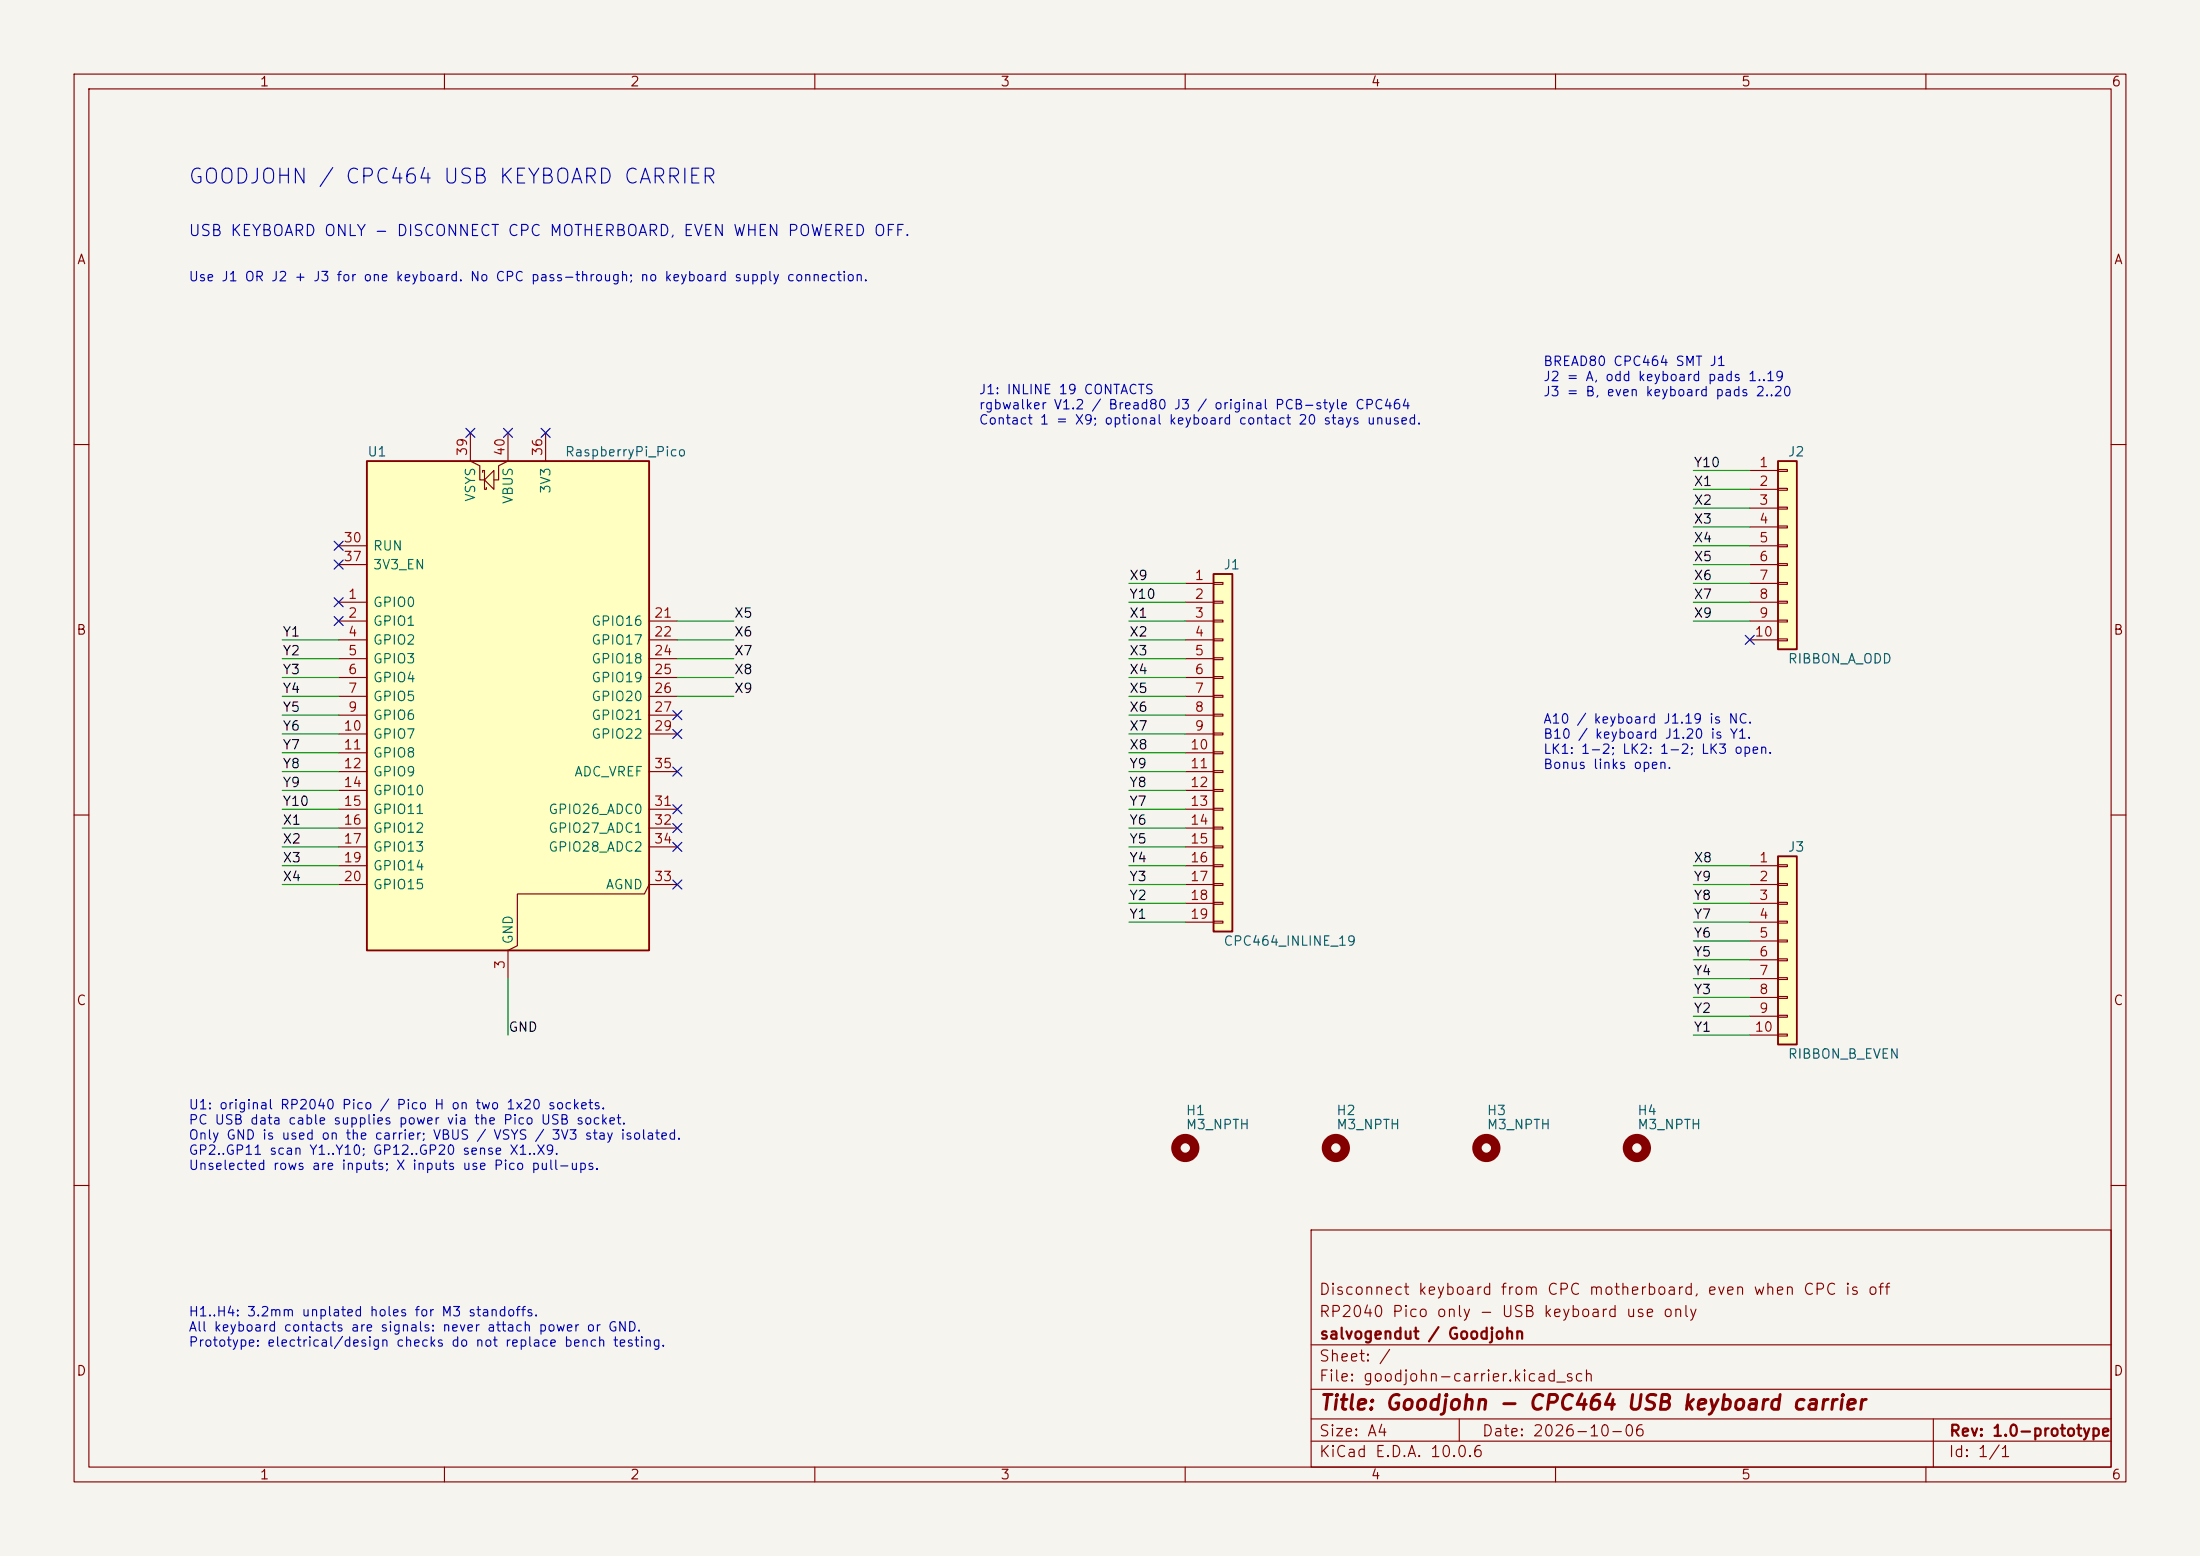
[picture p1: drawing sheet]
(kicad_sch (version 20250114) (generator "eeschema") (paper "A4")
(title_block (title "Goodjohn - CPC464 USB keyboard carrier") (date "2026-10-06") (rev "1.0-prototype") (company "salvogendut / Goodjohn") (comment 1 "RP2040 Pico only - USB keyboard use only") (comment 2 "Disconnect keyboard from CPC motherboard, even when CPC is off"))
(lib_symbols
(symbol "Goodjohn:RaspberryPi_Pico"
 (pin_names
  (offset 0.762))
 (exclude_from_sim no)
 (in_bom yes)
 (on_board yes)
 (in_pos_files yes)
 (duplicate_pin_numbers_are_jumpers no)
 (property "Reference" "A" (at -19.05 35.56 0) (show_name no) (do_not_autoplace no) (effects (font (size 1.27 1.27)) (justify left)))
 (property "Value" "RaspberryPi_Pico" (at 7.62 35.56 0) (show_name no) (do_not_autoplace no) (effects (font (size 1.27 1.27)) (justify left)))
 (property "Footprint" "Module:RaspberryPi_Pico_Common_Unspecified" (at 0 -46.99 0) (show_name no) (do_not_autoplace no) (hide yes) (effects (font (size 1.27 1.27))))
 (property "Datasheet" "https://datasheets.raspberrypi.com/pico/pico-datasheet.pdf" (at 0 -49.53 0) (show_name no) (do_not_autoplace no) (hide yes) (effects (font (size 1.27 1.27))))
 (property "Description" "Versatile and inexpensive microcontroller module powered by RP2040 dual-core Arm Cortex-M0+ processor up to 133 MHz, 264kB SRAM, 2MB QSPI flash; also supports Raspberry Pi Pico 2" (at 0 -52.07 0) (show_name no) (do_not_autoplace no) (hide yes) (effects (font (size 1.27 1.27))))
 (symbol "RaspberryPi_Pico_0_1"
  (rectangle (start -19.05 34.29) (end 19.05 -31.75) (stroke (width 0.254) (type default)) (fill (type background)))
  (polyline (pts (xy -5.08 34.29) (xy -3.81 33.655) (xy -3.81 31.75) (xy -3.175 31.75)) (stroke (width 0) (type default)) (fill (type none)))
  (polyline (pts (xy -3.429 32.766) (xy -3.429 33.02) (xy -3.175 33.02) (xy -3.175 30.48) (xy -2.921 30.48) (xy -2.921 30.734)) (stroke (width 0) (type default)) (fill (type none)))
  (polyline (pts (xy -3.175 31.75) (xy -1.905 33.02) (xy -1.905 30.48) (xy -3.175 31.75)) (stroke (width 0) (type default)) (fill (type none)))
  (polyline (pts (xy 0 34.29) (xy -1.27 33.655) (xy -1.27 31.75) (xy -1.905 31.75)) (stroke (width 0) (type default)) (fill (type none)))
  (polyline (pts (xy 0 -31.75) (xy 1.27 -31.115) (xy 1.27 -24.13) (xy 18.415 -24.13) (xy 19.05 -22.86)) (stroke (width 0) (type default)) (fill (type none))))
 (symbol "RaspberryPi_Pico_1_1"
  (pin bidirectional line (at -22.86 15.24 0) (length 3.81) (name "GPIO0" (effects (font (size 1.27 1.27)))) (number "1" (effects (font (size 1.27 1.27))))
   (alternate "I2C0_SDA" bidirectional line)
   (alternate "PWM0_A" output line)
   (alternate "SPI0_RX" input line)
   (alternate "UART0_TX" output line)
   (alternate "USB_OVCUR_DET" input line))
  (pin bidirectional line (at -22.86 12.7 0) (length 3.81) (name "GPIO1" (effects (font (size 1.27 1.27)))) (number "2" (effects (font (size 1.27 1.27))))
   (alternate "I2C0_SCL" bidirectional clock)
   (alternate "PWM0_B" bidirectional line)
   (alternate "UART0_RX" input line)
   (alternate "USB_VBUS_DET" passive line)
   (alternate "~{SPI0_CSn}" bidirectional line))
  (pin power_out line (at 0 -35.56 90) (length 3.81) (name "GND" (effects (font (size 1.27 1.27)))) (number "3" (effects (font (size 1.27 1.27))))
   (alternate "GND_IN" power_in line))
  (pin bidirectional line (at -22.86 10.16 0) (length 3.81) (name "GPIO2" (effects (font (size 1.27 1.27)))) (number "4" (effects (font (size 1.27 1.27))))
   (alternate "I2C1_SDA" bidirectional line)
   (alternate "PWM1_A" output line)
   (alternate "SPI0_SCK" bidirectional clock)
   (alternate "UART0_CTS" input line)
   (alternate "USB_VBUS_EN" output line))
  (pin bidirectional line (at -22.86 7.62 0) (length 3.81) (name "GPIO3" (effects (font (size 1.27 1.27)))) (number "5" (effects (font (size 1.27 1.27))))
   (alternate "I2C1_SCL" bidirectional clock)
   (alternate "PWM1_B" bidirectional line)
   (alternate "SPI0_TX" output line)
   (alternate "UART0_RTS" output line)
   (alternate "USB_OVCUR_DET" input line))
  (pin bidirectional line (at -22.86 5.08 0) (length 3.81) (name "GPIO4" (effects (font (size 1.27 1.27)))) (number "6" (effects (font (size 1.27 1.27))))
   (alternate "I2C0_SDA" bidirectional line)
   (alternate "PWM2_A" output line)
   (alternate "SPI0_RX" input line)
   (alternate "UART1_TX" output line)
   (alternate "USB_VBUS_DET" input line))
  (pin bidirectional line (at -22.86 2.54 0) (length 3.81) (name "GPIO5" (effects (font (size 1.27 1.27)))) (number "7" (effects (font (size 1.27 1.27))))
   (alternate "I2C0_SCL" bidirectional clock)
   (alternate "PWM2_B" bidirectional line)
   (alternate "UART1_RX" input line)
   (alternate "USB_VBUS_EN" output line)
   (alternate "~{SPI0_CSn}" bidirectional line))
  (pin passive line (at 0 -35.56 90) (length 3.81) (hide yes) (name "GND" (effects (font (size 1.27 1.27)))) (number "8" (effects (font (size 1.27 1.27)))))
  (pin bidirectional line (at -22.86 0 0) (length 3.81) (name "GPIO6" (effects (font (size 1.27 1.27)))) (number "9" (effects (font (size 1.27 1.27))))
   (alternate "I2C1_SDA" bidirectional line)
   (alternate "PWM3_A" output line)
   (alternate "SPI0_SCK" bidirectional clock)
   (alternate "UART1_CTS" input line)
   (alternate "USB_OVCUR_DET" input line))
  (pin bidirectional line (at -22.86 -2.54 0) (length 3.81) (name "GPIO7" (effects (font (size 1.27 1.27)))) (number "10" (effects (font (size 1.27 1.27))))
   (alternate "I2C1_SCL" bidirectional clock)
   (alternate "PWM3_B" bidirectional line)
   (alternate "SPI0_TX" output line)
   (alternate "UART1_RTS" output line)
   (alternate "USB_VBUS_DET" input line))
  (pin bidirectional line (at -22.86 -5.08 0) (length 3.81) (name "GPIO8" (effects (font (size 1.27 1.27)))) (number "11" (effects (font (size 1.27 1.27))))
   (alternate "I2C0_SDA" bidirectional line)
   (alternate "PWM4_A" output line)
   (alternate "SPI1_RX" input line)
   (alternate "UART1_TX" output line)
   (alternate "USB_VBUS_EN" output line))
  (pin bidirectional line (at -22.86 -7.62 0) (length 3.81) (name "GPIO9" (effects (font (size 1.27 1.27)))) (number "12" (effects (font (size 1.27 1.27))))
   (alternate "I2C0_SCL" bidirectional clock)
   (alternate "PWM4_B" bidirectional line)
   (alternate "UART1_RX" input line)
   (alternate "USB_OVCUR_DET" input line)
   (alternate "~{SPI1_CSn}" bidirectional line))
  (pin passive line (at 0 -35.56 90) (length 3.81) (hide yes) (name "GND" (effects (font (size 1.27 1.27)))) (number "13" (effects (font (size 1.27 1.27)))))
  (pin bidirectional line (at -22.86 -10.16 0) (length 3.81) (name "GPIO10" (effects (font (size 1.27 1.27)))) (number "14" (effects (font (size 1.27 1.27))))
   (alternate "I2C1_SDA" bidirectional line)
   (alternate "PWM5_A" output line)
   (alternate "SPI1_SCK" bidirectional clock)
   (alternate "UART1_CTS" input line)
   (alternate "USB_VBUS_DET" input line))
  (pin bidirectional line (at -22.86 -12.7 0) (length 3.81) (name "GPIO11" (effects (font (size 1.27 1.27)))) (number "15" (effects (font (size 1.27 1.27))))
   (alternate "I2C1_SCL" bidirectional clock)
   (alternate "PWM5_B" bidirectional line)
   (alternate "SPI1_TX" output line)
   (alternate "UART1_RTS" output line)
   (alternate "USB_VBUS_EN" output line))
  (pin bidirectional line (at -22.86 -15.24 0) (length 3.81) (name "GPIO12" (effects (font (size 1.27 1.27)))) (number "16" (effects (font (size 1.27 1.27))))
   (alternate "I2C0_SDA" bidirectional line)
   (alternate "PWM6_A" output line)
   (alternate "SPI1_RX" input line)
   (alternate "UART0_TX" output line)
   (alternate "USB_OVCUR_DET" input line))
  (pin bidirectional line (at -22.86 -17.78 0) (length 3.81) (name "GPIO13" (effects (font (size 1.27 1.27)))) (number "17" (effects (font (size 1.27 1.27))))
   (alternate "I2C0_SCL" bidirectional clock)
   (alternate "PWM6_B" bidirectional line)
   (alternate "UART0_RX" input line)
   (alternate "USB_VBUS_DET" input line)
   (alternate "~{SPI1_CSn}" bidirectional line))
  (pin passive line (at 0 -35.56 90) (length 3.81) (hide yes) (name "GND" (effects (font (size 1.27 1.27)))) (number "18" (effects (font (size 1.27 1.27)))))
  (pin bidirectional line (at -22.86 -20.32 0) (length 3.81) (name "GPIO14" (effects (font (size 1.27 1.27)))) (number "19" (effects (font (size 1.27 1.27))))
   (alternate "I2C1_SDA" bidirectional line)
   (alternate "PWM7_A" output line)
   (alternate "SPI1_SCK" bidirectional clock)
   (alternate "UART0_CTS" input line)
   (alternate "USB_VBUS_EN" output line))
  (pin bidirectional line (at -22.86 -22.86 0) (length 3.81) (name "GPIO15" (effects (font (size 1.27 1.27)))) (number "20" (effects (font (size 1.27 1.27))))
   (alternate "I2C1_SCL" bidirectional clock)
   (alternate "PWM7_B" bidirectional line)
   (alternate "SPI1_TX" output line)
   (alternate "UART0_RTS" output line)
   (alternate "USB_OVCUR_DET" input line))
  (pin bidirectional line (at 22.86 12.7 180) (length 3.81) (name "GPIO16" (effects (font (size 1.27 1.27)))) (number "21" (effects (font (size 1.27 1.27))))
   (alternate "I2C0_SDA" bidirectional line)
   (alternate "PWM0_A" output line)
   (alternate "SPI0_RX" input line)
   (alternate "UART0_TX" output line)
   (alternate "USB_VBUS_DET" input line))
  (pin bidirectional line (at 22.86 10.16 180) (length 3.81) (name "GPIO17" (effects (font (size 1.27 1.27)))) (number "22" (effects (font (size 1.27 1.27))))
   (alternate "I2C0_SCL" bidirectional clock)
   (alternate "PWM0_B" bidirectional line)
   (alternate "UART0_RX" input line)
   (alternate "USB_VBUS_EN" output line)
   (alternate "~{SPI0_CSn}" bidirectional line))
  (pin passive line (at 0 -35.56 90) (length 3.81) (hide yes) (name "GND" (effects (font (size 1.27 1.27)))) (number "23" (effects (font (size 1.27 1.27)))))
  (pin bidirectional line (at 22.86 7.62 180) (length 3.81) (name "GPIO18" (effects (font (size 1.27 1.27)))) (number "24" (effects (font (size 1.27 1.27))))
   (alternate "I2C1_SDA" bidirectional line)
   (alternate "PWM1_A" output line)
   (alternate "SPI0_SCK" bidirectional clock)
   (alternate "UART0_CTS" input line)
   (alternate "USB_OVCUR_DET" input line))
  (pin bidirectional line (at 22.86 5.08 180) (length 3.81) (name "GPIO19" (effects (font (size 1.27 1.27)))) (number "25" (effects (font (size 1.27 1.27))))
   (alternate "I2C1_SCL" bidirectional clock)
   (alternate "PWM1_B" bidirectional line)
   (alternate "SPI0_TX" output line)
   (alternate "UART0_RTS" output line)
   (alternate "USB_VBUS_DET" input line))
  (pin bidirectional line (at 22.86 2.54 180) (length 3.81) (name "GPIO20" (effects (font (size 1.27 1.27)))) (number "26" (effects (font (size 1.27 1.27))))
   (alternate "CLOCK_GPIN0" input clock)
   (alternate "I2C0_SDA" bidirectional line)
   (alternate "PWM2_A" output line)
   (alternate "SPI0_RX" input line)
   (alternate "UART1_TX" output line)
   (alternate "USB_VBUS_EN" output line))
  (pin bidirectional line (at 22.86 0 180) (length 3.81) (name "GPIO21" (effects (font (size 1.27 1.27)))) (number "27" (effects (font (size 1.27 1.27))))
   (alternate "CLOCK_GPOUT0" output clock)
   (alternate "I2C0_SCL" bidirectional clock)
   (alternate "PWM2_B" bidirectional line)
   (alternate "UART1_RX" input line)
   (alternate "USB_OVCUR_DET" input line)
   (alternate "~{SPI0_CSn}" bidirectional line))
  (pin passive line (at 0 -35.56 90) (length 3.81) (hide yes) (name "GND" (effects (font (size 1.27 1.27)))) (number "28" (effects (font (size 1.27 1.27)))))
  (pin bidirectional line (at 22.86 -2.54 180) (length 3.81) (name "GPIO22" (effects (font (size 1.27 1.27)))) (number "29" (effects (font (size 1.27 1.27))))
   (alternate "CLOCK_GPIN1" input clock)
   (alternate "I2C1_SDA" bidirectional line)
   (alternate "PWM3_A" output line)
   (alternate "SPI0_SCK" bidirectional clock)
   (alternate "UART1_CTS" input line)
   (alternate "USB_VBUS_DET" input line))
  (pin passive line (at -22.86 22.86 0) (length 3.81) (name "RUN" (effects (font (size 1.27 1.27)))) (number "30" (effects (font (size 1.27 1.27))))
   (alternate "~{RESET}" passive line))
  (pin bidirectional line (at 22.86 -12.7 180) (length 3.81) (name "GPIO26_ADC0" (effects (font (size 1.27 1.27)))) (number "31" (effects (font (size 1.27 1.27))))
   (alternate "ADC0" input line)
   (alternate "GPIO26" bidirectional line)
   (alternate "I2C1_SDA" bidirectional line)
   (alternate "PWM5_A" output line)
   (alternate "SPI1_SCK" bidirectional clock)
   (alternate "UART1_CTS" input line)
   (alternate "USB_VBUS_EN" output line))
  (pin bidirectional line (at 22.86 -15.24 180) (length 3.81) (name "GPIO27_ADC1" (effects (font (size 1.27 1.27)))) (number "32" (effects (font (size 1.27 1.27))))
   (alternate "ADC1" input line)
   (alternate "GPIO27" bidirectional line)
   (alternate "I2C1_SCL" bidirectional clock)
   (alternate "PWM5_B" bidirectional line)
   (alternate "SPI1_TX" output line)
   (alternate "UART1_RTS" output line)
   (alternate "USB_OVCUR_DET" input line))
  (pin power_out line (at 22.86 -22.86 180) (length 3.81) (name "AGND" (effects (font (size 1.27 1.27)))) (number "33" (effects (font (size 1.27 1.27))))
   (alternate "GND" passive line))
  (pin bidirectional line (at 22.86 -17.78 180) (length 3.81) (name "GPIO28_ADC2" (effects (font (size 1.27 1.27)))) (number "34" (effects (font (size 1.27 1.27))))
   (alternate "ADC2" input line)
   (alternate "GPIO28" bidirectional line)
   (alternate "I2C0_SDA" bidirectional line)
   (alternate "PWM6_A" output line)
   (alternate "SPI1_RX" input line)
   (alternate "UART0_TX" output line)
   (alternate "USB_VBUS_DET" input line))
  (pin power_in line (at 22.86 -7.62 180) (length 3.81) (name "ADC_VREF" (effects (font (size 1.27 1.27)))) (number "35" (effects (font (size 1.27 1.27)))))
  (pin power_out line (at 5.08 38.1 270) (length 3.81) (name "3V3" (effects (font (size 1.27 1.27)))) (number "36" (effects (font (size 1.27 1.27)))))
  (pin passive line (at -22.86 20.32 0) (length 3.81) (name "3V3_EN" (effects (font (size 1.27 1.27)))) (number "37" (effects (font (size 1.27 1.27))))
   (alternate "~{3V3_DISABLE}" passive line))
  (pin passive line (at 0 -35.56 90) (length 3.81) (hide yes) (name "GND" (effects (font (size 1.27 1.27)))) (number "38" (effects (font (size 1.27 1.27)))))
  (pin power_in line (at -5.08 38.1 270) (length 3.81) (name "VSYS" (effects (font (size 1.27 1.27)))) (number "39" (effects (font (size 1.27 1.27))))
   (alternate "VSYS_OUT" power_out line))
  (pin power_out line (at 0 38.1 270) (length 3.81) (name "VBUS" (effects (font (size 1.27 1.27)))) (number "40" (effects (font (size 1.27 1.27))))
   (alternate "VBUS_IN" power_in line)))
 (embedded_fonts no))
(symbol "Goodjohn:Conn_01x10"
 (pin_names
  (offset 1.016) (hide yes))
 (exclude_from_sim no)
 (in_bom yes)
 (on_board yes)
 (in_pos_files yes)
 (duplicate_pin_numbers_are_jumpers no)
 (property "Reference" "J" (at 0 12.7 0) (show_name no) (do_not_autoplace no) (effects (font (size 1.27 1.27))))
 (property "Value" "Conn_01x10" (at 0 -15.24 0) (show_name no) (do_not_autoplace no) (effects (font (size 1.27 1.27))))
 (property "Footprint" "" (at 0 0 0) (show_name no) (do_not_autoplace no) (hide yes) (effects (font (size 1.27 1.27))))
 (property "Datasheet" "" (at 0 0 0) (show_name no) (do_not_autoplace no) (hide yes) (effects (font (size 1.27 1.27))))
 (property "Description" "Generic connector, single row, 01x10, script generated (kicad-library-utils/schlib/autogen/connector/)" (at 0 0 0) (show_name no) (do_not_autoplace no) (hide yes) (effects (font (size 1.27 1.27))))
 (symbol "Conn_01x10_1_1"
  (rectangle (start -1.27 11.43) (end 1.27 -13.97) (stroke (width 0.254) (type default)) (fill (type background)))
  (rectangle (start -1.27 10.287) (end 0 10.033) (stroke (width 0.1524) (type default)) (fill (type none)))
  (rectangle (start -1.27 7.747) (end 0 7.493) (stroke (width 0.1524) (type default)) (fill (type none)))
  (rectangle (start -1.27 5.207) (end 0 4.953) (stroke (width 0.1524) (type default)) (fill (type none)))
  (rectangle (start -1.27 2.667) (end 0 2.413) (stroke (width 0.1524) (type default)) (fill (type none)))
  (rectangle (start -1.27 0.127) (end 0 -0.127) (stroke (width 0.1524) (type default)) (fill (type none)))
  (rectangle (start -1.27 -2.413) (end 0 -2.667) (stroke (width 0.1524) (type default)) (fill (type none)))
  (rectangle (start -1.27 -4.953) (end 0 -5.207) (stroke (width 0.1524) (type default)) (fill (type none)))
  (rectangle (start -1.27 -7.493) (end 0 -7.747) (stroke (width 0.1524) (type default)) (fill (type none)))
  (rectangle (start -1.27 -10.033) (end 0 -10.287) (stroke (width 0.1524) (type default)) (fill (type none)))
  (rectangle (start -1.27 -12.573) (end 0 -12.827) (stroke (width 0.1524) (type default)) (fill (type none)))
  (pin passive line (at -5.08 10.16 0) (length 3.81) (name "Pin_1" (effects (font (size 1.27 1.27)))) (number "1" (effects (font (size 1.27 1.27)))))
  (pin passive line (at -5.08 7.62 0) (length 3.81) (name "Pin_2" (effects (font (size 1.27 1.27)))) (number "2" (effects (font (size 1.27 1.27)))))
  (pin passive line (at -5.08 5.08 0) (length 3.81) (name "Pin_3" (effects (font (size 1.27 1.27)))) (number "3" (effects (font (size 1.27 1.27)))))
  (pin passive line (at -5.08 2.54 0) (length 3.81) (name "Pin_4" (effects (font (size 1.27 1.27)))) (number "4" (effects (font (size 1.27 1.27)))))
  (pin passive line (at -5.08 0 0) (length 3.81) (name "Pin_5" (effects (font (size 1.27 1.27)))) (number "5" (effects (font (size 1.27 1.27)))))
  (pin passive line (at -5.08 -2.54 0) (length 3.81) (name "Pin_6" (effects (font (size 1.27 1.27)))) (number "6" (effects (font (size 1.27 1.27)))))
  (pin passive line (at -5.08 -5.08 0) (length 3.81) (name "Pin_7" (effects (font (size 1.27 1.27)))) (number "7" (effects (font (size 1.27 1.27)))))
  (pin passive line (at -5.08 -7.62 0) (length 3.81) (name "Pin_8" (effects (font (size 1.27 1.27)))) (number "8" (effects (font (size 1.27 1.27)))))
  (pin passive line (at -5.08 -10.16 0) (length 3.81) (name "Pin_9" (effects (font (size 1.27 1.27)))) (number "9" (effects (font (size 1.27 1.27)))))
  (pin passive line (at -5.08 -12.7 0) (length 3.81) (name "Pin_10" (effects (font (size 1.27 1.27)))) (number "10" (effects (font (size 1.27 1.27))))))
 (embedded_fonts no))
(symbol "Goodjohn:Conn_01x19"
 (pin_names
  (offset 1.016) (hide yes))
 (exclude_from_sim no)
 (in_bom yes)
 (on_board yes)
 (in_pos_files yes)
 (duplicate_pin_numbers_are_jumpers no)
 (property "Reference" "J" (at 0 25.4 0) (show_name no) (do_not_autoplace no) (effects (font (size 1.27 1.27))))
 (property "Value" "Conn_01x19" (at 0 -25.4 0) (show_name no) (do_not_autoplace no) (effects (font (size 1.27 1.27))))
 (property "Footprint" "" (at 0 0 0) (show_name no) (do_not_autoplace no) (hide yes) (effects (font (size 1.27 1.27))))
 (property "Datasheet" "" (at 0 0 0) (show_name no) (do_not_autoplace no) (hide yes) (effects (font (size 1.27 1.27))))
 (property "Description" "Generic connector, single row, 01x19, script generated (kicad-library-utils/schlib/autogen/connector/)" (at 0 0 0) (show_name no) (do_not_autoplace no) (hide yes) (effects (font (size 1.27 1.27))))
 (symbol "Conn_01x19_1_1"
  (rectangle (start -1.27 24.13) (end 1.27 -24.13) (stroke (width 0.254) (type default)) (fill (type background)))
  (rectangle (start -1.27 22.987) (end 0 22.733) (stroke (width 0.1524) (type default)) (fill (type none)))
  (rectangle (start -1.27 20.447) (end 0 20.193) (stroke (width 0.1524) (type default)) (fill (type none)))
  (rectangle (start -1.27 17.907) (end 0 17.653) (stroke (width 0.1524) (type default)) (fill (type none)))
  (rectangle (start -1.27 15.367) (end 0 15.113) (stroke (width 0.1524) (type default)) (fill (type none)))
  (rectangle (start -1.27 12.827) (end 0 12.573) (stroke (width 0.1524) (type default)) (fill (type none)))
  (rectangle (start -1.27 10.287) (end 0 10.033) (stroke (width 0.1524) (type default)) (fill (type none)))
  (rectangle (start -1.27 7.747) (end 0 7.493) (stroke (width 0.1524) (type default)) (fill (type none)))
  (rectangle (start -1.27 5.207) (end 0 4.953) (stroke (width 0.1524) (type default)) (fill (type none)))
  (rectangle (start -1.27 2.667) (end 0 2.413) (stroke (width 0.1524) (type default)) (fill (type none)))
  (rectangle (start -1.27 0.127) (end 0 -0.127) (stroke (width 0.1524) (type default)) (fill (type none)))
  (rectangle (start -1.27 -2.413) (end 0 -2.667) (stroke (width 0.1524) (type default)) (fill (type none)))
  (rectangle (start -1.27 -4.953) (end 0 -5.207) (stroke (width 0.1524) (type default)) (fill (type none)))
  (rectangle (start -1.27 -7.493) (end 0 -7.747) (stroke (width 0.1524) (type default)) (fill (type none)))
  (rectangle (start -1.27 -10.033) (end 0 -10.287) (stroke (width 0.1524) (type default)) (fill (type none)))
  (rectangle (start -1.27 -12.573) (end 0 -12.827) (stroke (width 0.1524) (type default)) (fill (type none)))
  (rectangle (start -1.27 -15.113) (end 0 -15.367) (stroke (width 0.1524) (type default)) (fill (type none)))
  (rectangle (start -1.27 -17.653) (end 0 -17.907) (stroke (width 0.1524) (type default)) (fill (type none)))
  (rectangle (start -1.27 -20.193) (end 0 -20.447) (stroke (width 0.1524) (type default)) (fill (type none)))
  (rectangle (start -1.27 -22.733) (end 0 -22.987) (stroke (width 0.1524) (type default)) (fill (type none)))
  (pin passive line (at -5.08 22.86 0) (length 3.81) (name "Pin_1" (effects (font (size 1.27 1.27)))) (number "1" (effects (font (size 1.27 1.27)))))
  (pin passive line (at -5.08 20.32 0) (length 3.81) (name "Pin_2" (effects (font (size 1.27 1.27)))) (number "2" (effects (font (size 1.27 1.27)))))
  (pin passive line (at -5.08 17.78 0) (length 3.81) (name "Pin_3" (effects (font (size 1.27 1.27)))) (number "3" (effects (font (size 1.27 1.27)))))
  (pin passive line (at -5.08 15.24 0) (length 3.81) (name "Pin_4" (effects (font (size 1.27 1.27)))) (number "4" (effects (font (size 1.27 1.27)))))
  (pin passive line (at -5.08 12.7 0) (length 3.81) (name "Pin_5" (effects (font (size 1.27 1.27)))) (number "5" (effects (font (size 1.27 1.27)))))
  (pin passive line (at -5.08 10.16 0) (length 3.81) (name "Pin_6" (effects (font (size 1.27 1.27)))) (number "6" (effects (font (size 1.27 1.27)))))
  (pin passive line (at -5.08 7.62 0) (length 3.81) (name "Pin_7" (effects (font (size 1.27 1.27)))) (number "7" (effects (font (size 1.27 1.27)))))
  (pin passive line (at -5.08 5.08 0) (length 3.81) (name "Pin_8" (effects (font (size 1.27 1.27)))) (number "8" (effects (font (size 1.27 1.27)))))
  (pin passive line (at -5.08 2.54 0) (length 3.81) (name "Pin_9" (effects (font (size 1.27 1.27)))) (number "9" (effects (font (size 1.27 1.27)))))
  (pin passive line (at -5.08 0 0) (length 3.81) (name "Pin_10" (effects (font (size 1.27 1.27)))) (number "10" (effects (font (size 1.27 1.27)))))
  (pin passive line (at -5.08 -2.54 0) (length 3.81) (name "Pin_11" (effects (font (size 1.27 1.27)))) (number "11" (effects (font (size 1.27 1.27)))))
  (pin passive line (at -5.08 -5.08 0) (length 3.81) (name "Pin_12" (effects (font (size 1.27 1.27)))) (number "12" (effects (font (size 1.27 1.27)))))
  (pin passive line (at -5.08 -7.62 0) (length 3.81) (name "Pin_13" (effects (font (size 1.27 1.27)))) (number "13" (effects (font (size 1.27 1.27)))))
  (pin passive line (at -5.08 -10.16 0) (length 3.81) (name "Pin_14" (effects (font (size 1.27 1.27)))) (number "14" (effects (font (size 1.27 1.27)))))
  (pin passive line (at -5.08 -12.7 0) (length 3.81) (name "Pin_15" (effects (font (size 1.27 1.27)))) (number "15" (effects (font (size 1.27 1.27)))))
  (pin passive line (at -5.08 -15.24 0) (length 3.81) (name "Pin_16" (effects (font (size 1.27 1.27)))) (number "16" (effects (font (size 1.27 1.27)))))
  (pin passive line (at -5.08 -17.78 0) (length 3.81) (name "Pin_17" (effects (font (size 1.27 1.27)))) (number "17" (effects (font (size 1.27 1.27)))))
  (pin passive line (at -5.08 -20.32 0) (length 3.81) (name "Pin_18" (effects (font (size 1.27 1.27)))) (number "18" (effects (font (size 1.27 1.27)))))
  (pin passive line (at -5.08 -22.86 0) (length 3.81) (name "Pin_19" (effects (font (size 1.27 1.27)))) (number "19" (effects (font (size 1.27 1.27))))))
 (embedded_fonts no))
(symbol "Goodjohn:MountingHole"
 (pin_names
  (offset 1.016))
 (exclude_from_sim no)
 (in_bom no)
 (on_board yes)
 (in_pos_files yes)
 (duplicate_pin_numbers_are_jumpers no)
 (property "Reference" "H" (at 0 5.08 0) (show_name no) (do_not_autoplace no) (effects (font (size 1.27 1.27))))
 (property "Value" "MountingHole" (at 0 3.175 0) (show_name no) (do_not_autoplace no) (effects (font (size 1.27 1.27))))
 (property "Footprint" "" (at 0 0 0) (show_name no) (do_not_autoplace no) (hide yes) (effects (font (size 1.27 1.27))))
 (property "Datasheet" "" (at 0 0 0) (show_name no) (do_not_autoplace no) (hide yes) (effects (font (size 1.27 1.27))))
 (property "Description" "Mounting Hole without connection" (at 0 0 0) (show_name no) (do_not_autoplace no) (hide yes) (effects (font (size 1.27 1.27))))
 (symbol "MountingHole_0_1"
  (circle (center 0 0) (radius 1.27) (stroke (width 1.27) (type default)) (fill (type none))))
 (embedded_fonts no)))
(no_connect (at 45.72 81.28))
(no_connect (at 45.72 83.82))
(wire (pts (xy 68.58 132.08) (xy 68.58 139.7)) (stroke (width 0) (type default)))
(label "GND" (at 68.58 139.7 0) (effects (font (size 1.27 1.27)) (justify left bottom)))
(wire (pts (xy 45.72 86.36) (xy 38.1 86.36)) (stroke (width 0) (type default)))
(label "Y1" (at 38.1 86.36 0) (effects (font (size 1.27 1.27)) (justify left bottom)))
(wire (pts (xy 45.72 88.9) (xy 38.1 88.9)) (stroke (width 0) (type default)))
(label "Y2" (at 38.1 88.9 0) (effects (font (size 1.27 1.27)) (justify left bottom)))
(wire (pts (xy 45.72 91.44) (xy 38.1 91.44)) (stroke (width 0) (type default)))
(label "Y3" (at 38.1 91.44 0) (effects (font (size 1.27 1.27)) (justify left bottom)))
(wire (pts (xy 45.72 93.98) (xy 38.1 93.98)) (stroke (width 0) (type default)))
(label "Y4" (at 38.1 93.98 0) (effects (font (size 1.27 1.27)) (justify left bottom)))
(wire (pts (xy 45.72 96.52) (xy 38.1 96.52)) (stroke (width 0) (type default)))
(label "Y5" (at 38.1 96.52 0) (effects (font (size 1.27 1.27)) (justify left bottom)))
(wire (pts (xy 45.72 99.06) (xy 38.1 99.06)) (stroke (width 0) (type default)))
(label "Y6" (at 38.1 99.06 0) (effects (font (size 1.27 1.27)) (justify left bottom)))
(wire (pts (xy 45.72 101.6) (xy 38.1 101.6)) (stroke (width 0) (type default)))
(label "Y7" (at 38.1 101.6 0) (effects (font (size 1.27 1.27)) (justify left bottom)))
(wire (pts (xy 45.72 104.14) (xy 38.1 104.14)) (stroke (width 0) (type default)))
(label "Y8" (at 38.1 104.14 0) (effects (font (size 1.27 1.27)) (justify left bottom)))
(wire (pts (xy 45.72 106.68) (xy 38.1 106.68)) (stroke (width 0) (type default)))
(label "Y9" (at 38.1 106.68 0) (effects (font (size 1.27 1.27)) (justify left bottom)))
(wire (pts (xy 45.72 109.22) (xy 38.1 109.22)) (stroke (width 0) (type default)))
(label "Y10" (at 38.1 109.22 0) (effects (font (size 1.27 1.27)) (justify left bottom)))
(wire (pts (xy 45.72 111.76) (xy 38.1 111.76)) (stroke (width 0) (type default)))
(label "X1" (at 38.1 111.76 0) (effects (font (size 1.27 1.27)) (justify left bottom)))
(wire (pts (xy 45.72 114.3) (xy 38.1 114.3)) (stroke (width 0) (type default)))
(label "X2" (at 38.1 114.3 0) (effects (font (size 1.27 1.27)) (justify left bottom)))
(wire (pts (xy 45.72 116.84) (xy 38.1 116.84)) (stroke (width 0) (type default)))
(label "X3" (at 38.1 116.84 0) (effects (font (size 1.27 1.27)) (justify left bottom)))
(wire (pts (xy 45.72 119.38) (xy 38.1 119.38)) (stroke (width 0) (type default)))
(label "X4" (at 38.1 119.38 0) (effects (font (size 1.27 1.27)) (justify left bottom)))
(wire (pts (xy 91.44 83.82) (xy 99.06 83.82)) (stroke (width 0) (type default)))
(label "X5" (at 99.06 83.82 0) (effects (font (size 1.27 1.27)) (justify left bottom)))
(wire (pts (xy 91.44 86.36) (xy 99.06 86.36)) (stroke (width 0) (type default)))
(label "X6" (at 99.06 86.36 0) (effects (font (size 1.27 1.27)) (justify left bottom)))
(wire (pts (xy 91.44 88.9) (xy 99.06 88.9)) (stroke (width 0) (type default)))
(label "X7" (at 99.06 88.9 0) (effects (font (size 1.27 1.27)) (justify left bottom)))
(wire (pts (xy 91.44 91.44) (xy 99.06 91.44)) (stroke (width 0) (type default)))
(label "X8" (at 99.06 91.44 0) (effects (font (size 1.27 1.27)) (justify left bottom)))
(wire (pts (xy 91.44 93.98) (xy 99.06 93.98)) (stroke (width 0) (type default)))
(label "X9" (at 99.06 93.98 0) (effects (font (size 1.27 1.27)) (justify left bottom)))
(no_connect (at 91.44 96.52))
(no_connect (at 91.44 99.06))
(no_connect (at 45.72 73.66))
(no_connect (at 91.44 109.22))
(no_connect (at 91.44 111.76))
(no_connect (at 91.44 119.38))
(no_connect (at 91.44 114.3))
(no_connect (at 91.44 104.14))
(no_connect (at 73.66 58.42))
(no_connect (at 45.72 76.2))
(no_connect (at 63.5 58.42))
(no_connect (at 68.58 58.42))
(symbol (lib_id "Goodjohn:RaspberryPi_Pico") (at 68.58 96.52 0) (unit 1) (in_bom yes) (on_board yes) (dnp no)
(property "Reference" "U1" (at 49.53 60.959999999999994 0)  (effects (font (size 1.27 1.27)) (justify left)))
(property "Value" "RaspberryPi_Pico" (at 76.2 60.959999999999994 0)  (effects (font (size 1.27 1.27)) (justify left)))
(property "Footprint" "Goodjohn:Pico_Socketed_RP2040" (at 68.58 143.51 0) (hide yes) (effects (font (size 1.27 1.27)) (justify left)))
(property "Datasheet" "" (at 68.58 146.05 0) (hide yes) (effects (font (size 1.27 1.27)) (justify left)))
(pin "1")
(pin "2")
(pin "3")
(pin "4")
(pin "5")
(pin "6")
(pin "7")
(pin "8")
(pin "9")
(pin "10")
(pin "11")
(pin "12")
(pin "13")
(pin "14")
(pin "15")
(pin "16")
(pin "17")
(pin "18")
(pin "19")
(pin "20")
(pin "21")
(pin "22")
(pin "23")
(pin "24")
(pin "25")
(pin "26")
(pin "27")
(pin "28")
(pin "29")
(pin "30")
(pin "31")
(pin "32")
(pin "33")
(pin "34")
(pin "35")
(pin "36")
(pin "37")
(pin "38")
(pin "39")
(pin "40"))
(wire (pts (xy 160.02 78.74) (xy 152.4 78.74)) (stroke (width 0) (type default)))
(label "X9" (at 152.4 78.74 0) (effects (font (size 1.27 1.27)) (justify left bottom)))
(wire (pts (xy 160.02 81.28) (xy 152.4 81.28)) (stroke (width 0) (type default)))
(label "Y10" (at 152.4 81.28 0) (effects (font (size 1.27 1.27)) (justify left bottom)))
(wire (pts (xy 160.02 83.82) (xy 152.4 83.82)) (stroke (width 0) (type default)))
(label "X1" (at 152.4 83.82 0) (effects (font (size 1.27 1.27)) (justify left bottom)))
(wire (pts (xy 160.02 86.36) (xy 152.4 86.36)) (stroke (width 0) (type default)))
(label "X2" (at 152.4 86.36 0) (effects (font (size 1.27 1.27)) (justify left bottom)))
(wire (pts (xy 160.02 88.9) (xy 152.4 88.9)) (stroke (width 0) (type default)))
(label "X3" (at 152.4 88.9 0) (effects (font (size 1.27 1.27)) (justify left bottom)))
(wire (pts (xy 160.02 91.44) (xy 152.4 91.44)) (stroke (width 0) (type default)))
(label "X4" (at 152.4 91.44 0) (effects (font (size 1.27 1.27)) (justify left bottom)))
(wire (pts (xy 160.02 93.98) (xy 152.4 93.98)) (stroke (width 0) (type default)))
(label "X5" (at 152.4 93.98 0) (effects (font (size 1.27 1.27)) (justify left bottom)))
(wire (pts (xy 160.02 96.52) (xy 152.4 96.52)) (stroke (width 0) (type default)))
(label "X6" (at 152.4 96.52 0) (effects (font (size 1.27 1.27)) (justify left bottom)))
(wire (pts (xy 160.02 99.06) (xy 152.4 99.06)) (stroke (width 0) (type default)))
(label "X7" (at 152.4 99.06 0) (effects (font (size 1.27 1.27)) (justify left bottom)))
(wire (pts (xy 160.02 101.6) (xy 152.4 101.6)) (stroke (width 0) (type default)))
(label "X8" (at 152.4 101.6 0) (effects (font (size 1.27 1.27)) (justify left bottom)))
(wire (pts (xy 160.02 104.14) (xy 152.4 104.14)) (stroke (width 0) (type default)))
(label "Y9" (at 152.4 104.14 0) (effects (font (size 1.27 1.27)) (justify left bottom)))
(wire (pts (xy 160.02 106.68) (xy 152.4 106.68)) (stroke (width 0) (type default)))
(label "Y8" (at 152.4 106.68 0) (effects (font (size 1.27 1.27)) (justify left bottom)))
(wire (pts (xy 160.02 109.22) (xy 152.4 109.22)) (stroke (width 0) (type default)))
(label "Y7" (at 152.4 109.22 0) (effects (font (size 1.27 1.27)) (justify left bottom)))
(wire (pts (xy 160.02 111.76) (xy 152.4 111.76)) (stroke (width 0) (type default)))
(label "Y6" (at 152.4 111.76 0) (effects (font (size 1.27 1.27)) (justify left bottom)))
(wire (pts (xy 160.02 114.3) (xy 152.4 114.3)) (stroke (width 0) (type default)))
(label "Y5" (at 152.4 114.3 0) (effects (font (size 1.27 1.27)) (justify left bottom)))
(wire (pts (xy 160.02 116.84) (xy 152.4 116.84)) (stroke (width 0) (type default)))
(label "Y4" (at 152.4 116.84 0) (effects (font (size 1.27 1.27)) (justify left bottom)))
(wire (pts (xy 160.02 119.38) (xy 152.4 119.38)) (stroke (width 0) (type default)))
(label "Y3" (at 152.4 119.38 0) (effects (font (size 1.27 1.27)) (justify left bottom)))
(wire (pts (xy 160.02 121.92) (xy 152.4 121.92)) (stroke (width 0) (type default)))
(label "Y2" (at 152.4 121.92 0) (effects (font (size 1.27 1.27)) (justify left bottom)))
(wire (pts (xy 160.02 124.46) (xy 152.4 124.46)) (stroke (width 0) (type default)))
(label "Y1" (at 152.4 124.46 0) (effects (font (size 1.27 1.27)) (justify left bottom)))
(symbol (lib_id "Goodjohn:Conn_01x19") (at 165.1 101.6 0) (unit 1) (in_bom yes) (on_board yes) (dnp no)
(property "Reference" "J1" (at 165.1 76.19999999999999 0)  (effects (font (size 1.27 1.27)) (justify left)))
(property "Value" "CPC464_INLINE_19" (at 165.1 127.0 0)  (effects (font (size 1.27 1.27)) (justify left)))
(property "Footprint" "Goodjohn:PinHeader_1x19_P2.54mm_Vertical" (at 165.1 101.6 0) (hide yes) (effects (font (size 1.27 1.27)) (justify left)))
(property "Datasheet" "" (at 165.1 101.6 0) (hide yes) (effects (font (size 1.27 1.27)) (justify left)))
(pin "1")
(pin "2")
(pin "3")
(pin "4")
(pin "5")
(pin "6")
(pin "7")
(pin "8")
(pin "9")
(pin "10")
(pin "11")
(pin "12")
(pin "13")
(pin "14")
(pin "15")
(pin "16")
(pin "17")
(pin "18")
(pin "19"))
(wire (pts (xy 236.22 63.5) (xy 228.6 63.5)) (stroke (width 0) (type default)))
(label "Y10" (at 228.6 63.5 0) (effects (font (size 1.27 1.27)) (justify left bottom)))
(wire (pts (xy 236.22 66.04) (xy 228.6 66.04)) (stroke (width 0) (type default)))
(label "X1" (at 228.6 66.04 0) (effects (font (size 1.27 1.27)) (justify left bottom)))
(wire (pts (xy 236.22 68.58) (xy 228.6 68.58)) (stroke (width 0) (type default)))
(label "X2" (at 228.6 68.58 0) (effects (font (size 1.27 1.27)) (justify left bottom)))
(wire (pts (xy 236.22 71.12) (xy 228.6 71.12)) (stroke (width 0) (type default)))
(label "X3" (at 228.6 71.12 0) (effects (font (size 1.27 1.27)) (justify left bottom)))
(wire (pts (xy 236.22 73.66) (xy 228.6 73.66)) (stroke (width 0) (type default)))
(label "X4" (at 228.6 73.66 0) (effects (font (size 1.27 1.27)) (justify left bottom)))
(wire (pts (xy 236.22 76.2) (xy 228.6 76.2)) (stroke (width 0) (type default)))
(label "X5" (at 228.6 76.2 0) (effects (font (size 1.27 1.27)) (justify left bottom)))
(wire (pts (xy 236.22 78.74) (xy 228.6 78.74)) (stroke (width 0) (type default)))
(label "X6" (at 228.6 78.74 0) (effects (font (size 1.27 1.27)) (justify left bottom)))
(wire (pts (xy 236.22 81.28) (xy 228.6 81.28)) (stroke (width 0) (type default)))
(label "X7" (at 228.6 81.28 0) (effects (font (size 1.27 1.27)) (justify left bottom)))
(wire (pts (xy 236.22 83.82) (xy 228.6 83.82)) (stroke (width 0) (type default)))
(label "X9" (at 228.6 83.82 0) (effects (font (size 1.27 1.27)) (justify left bottom)))
(no_connect (at 236.22 86.36))
(symbol (lib_id "Goodjohn:Conn_01x10") (at 241.3 73.66 0) (unit 1) (in_bom yes) (on_board yes) (dnp no)
(property "Reference" "J2" (at 241.3 60.959999999999994 0)  (effects (font (size 1.27 1.27)) (justify left)))
(property "Value" "RIBBON_A_ODD" (at 241.3 88.89999999999999 0)  (effects (font (size 1.27 1.27)) (justify left)))
(property "Footprint" "Goodjohn:PinHeader_1x10_P2.54mm_Vertical" (at 241.3 73.66 0) (hide yes) (effects (font (size 1.27 1.27)) (justify left)))
(property "Datasheet" "" (at 241.3 73.66 0) (hide yes) (effects (font (size 1.27 1.27)) (justify left)))
(pin "1")
(pin "2")
(pin "3")
(pin "4")
(pin "5")
(pin "6")
(pin "7")
(pin "8")
(pin "9")
(pin "10"))
(wire (pts (xy 236.22 116.84) (xy 228.6 116.84)) (stroke (width 0) (type default)))
(label "X8" (at 228.6 116.84 0) (effects (font (size 1.27 1.27)) (justify left bottom)))
(wire (pts (xy 236.22 119.38) (xy 228.6 119.38)) (stroke (width 0) (type default)))
(label "Y9" (at 228.6 119.38 0) (effects (font (size 1.27 1.27)) (justify left bottom)))
(wire (pts (xy 236.22 121.92) (xy 228.6 121.92)) (stroke (width 0) (type default)))
(label "Y8" (at 228.6 121.92 0) (effects (font (size 1.27 1.27)) (justify left bottom)))
(wire (pts (xy 236.22 124.46) (xy 228.6 124.46)) (stroke (width 0) (type default)))
(label "Y7" (at 228.6 124.46 0) (effects (font (size 1.27 1.27)) (justify left bottom)))
(wire (pts (xy 236.22 127.0) (xy 228.6 127.0)) (stroke (width 0) (type default)))
(label "Y6" (at 228.6 127.0 0) (effects (font (size 1.27 1.27)) (justify left bottom)))
(wire (pts (xy 236.22 129.54) (xy 228.6 129.54)) (stroke (width 0) (type default)))
(label "Y5" (at 228.6 129.54 0) (effects (font (size 1.27 1.27)) (justify left bottom)))
(wire (pts (xy 236.22 132.08) (xy 228.6 132.08)) (stroke (width 0) (type default)))
(label "Y4" (at 228.6 132.08 0) (effects (font (size 1.27 1.27)) (justify left bottom)))
(wire (pts (xy 236.22 134.62) (xy 228.6 134.62)) (stroke (width 0) (type default)))
(label "Y3" (at 228.6 134.62 0) (effects (font (size 1.27 1.27)) (justify left bottom)))
(wire (pts (xy 236.22 137.16) (xy 228.6 137.16)) (stroke (width 0) (type default)))
(label "Y2" (at 228.6 137.16 0) (effects (font (size 1.27 1.27)) (justify left bottom)))
(wire (pts (xy 236.22 139.7) (xy 228.6 139.7)) (stroke (width 0) (type default)))
(label "Y1" (at 228.6 139.7 0) (effects (font (size 1.27 1.27)) (justify left bottom)))
(symbol (lib_id "Goodjohn:Conn_01x10") (at 241.3 127 0) (unit 1) (in_bom yes) (on_board yes) (dnp no)
(property "Reference" "J3" (at 241.3 114.3 0)  (effects (font (size 1.27 1.27)) (justify left)))
(property "Value" "RIBBON_B_EVEN" (at 241.3 142.24 0)  (effects (font (size 1.27 1.27)) (justify left)))
(property "Footprint" "Goodjohn:PinHeader_1x10_P2.54mm_Vertical" (at 241.3 127.0 0) (hide yes) (effects (font (size 1.27 1.27)) (justify left)))
(property "Datasheet" "" (at 241.3 127.0 0) (hide yes) (effects (font (size 1.27 1.27)) (justify left)))
(pin "1")
(pin "2")
(pin "3")
(pin "4")
(pin "5")
(pin "6")
(pin "7")
(pin "8")
(pin "9")
(pin "10"))
(symbol (lib_id "Goodjohn:MountingHole") (at 160.01999999999998 154.94 0) (unit 1) (in_bom no) (on_board yes) (dnp no)
(property "Reference" "H1" (at 160.01999999999998 149.85999999999999 0)  (effects (font (size 1.27 1.27)) (justify left)))
(property "Value" "M3_NPTH" (at 160.01999999999998 151.765 0)  (effects (font (size 1.27 1.27)) (justify left)))
(property "Footprint" "Goodjohn:MountingHole_3.2mm_M3" (at 160.01999999999998 154.94 0) (hide yes) (effects (font (size 1.27 1.27)) (justify left)))
(property "Datasheet" "" (at 160.01999999999998 154.94 0) (hide yes) (effects (font (size 1.27 1.27)) (justify left))))
(symbol (lib_id "Goodjohn:MountingHole") (at 180.33999999999997 154.94 0) (unit 1) (in_bom no) (on_board yes) (dnp no)
(property "Reference" "H2" (at 180.33999999999997 149.85999999999999 0)  (effects (font (size 1.27 1.27)) (justify left)))
(property "Value" "M3_NPTH" (at 180.33999999999997 151.765 0)  (effects (font (size 1.27 1.27)) (justify left)))
(property "Footprint" "Goodjohn:MountingHole_3.2mm_M3" (at 180.33999999999997 154.94 0) (hide yes) (effects (font (size 1.27 1.27)) (justify left)))
(property "Datasheet" "" (at 180.33999999999997 154.94 0) (hide yes) (effects (font (size 1.27 1.27)) (justify left))))
(symbol (lib_id "Goodjohn:MountingHole") (at 200.66 154.94 0) (unit 1) (in_bom no) (on_board yes) (dnp no)
(property "Reference" "H3" (at 200.66 149.85999999999999 0)  (effects (font (size 1.27 1.27)) (justify left)))
(property "Value" "M3_NPTH" (at 200.66 151.765 0)  (effects (font (size 1.27 1.27)) (justify left)))
(property "Footprint" "Goodjohn:MountingHole_3.2mm_M3" (at 200.66 154.94 0) (hide yes) (effects (font (size 1.27 1.27)) (justify left)))
(property "Datasheet" "" (at 200.66 154.94 0) (hide yes) (effects (font (size 1.27 1.27)) (justify left))))
(symbol (lib_id "Goodjohn:MountingHole") (at 220.98 154.94 0) (unit 1) (in_bom no) (on_board yes) (dnp no)
(property "Reference" "H4" (at 220.98 149.85999999999999 0)  (effects (font (size 1.27 1.27)) (justify left)))
(property "Value" "M3_NPTH" (at 220.98 151.765 0)  (effects (font (size 1.27 1.27)) (justify left)))
(property "Footprint" "Goodjohn:MountingHole_3.2mm_M3" (at 220.98 154.94 0) (hide yes) (effects (font (size 1.27 1.27)) (justify left)))
(property "Datasheet" "" (at 220.98 154.94 0) (hide yes) (effects (font (size 1.27 1.27)) (justify left))))
(text "GOODJOHN / CPC464 USB KEYBOARD CARRIER" (at 25.4 22.86 0) (effects (font (size 2 2)) (justify left top)))
(text "USB KEYBOARD ONLY - DISCONNECT CPC MOTHERBOARD, EVEN WHEN POWERED OFF." (at 25.4 30.48 0) (effects (font (size 1.5 1.5)) (justify left top)))
(text "Use J1 OR J2 + J3 for one keyboard. No CPC pass-through; no keyboard supply connection." (at 25.4 36.83 0) (effects (font (size 1.27 1.27)) (justify left top)))
(text "U1: original RP2040 Pico / Pico H on two 1x20 sockets.\nPC USB data cable supplies power via the Pico USB socket.\nOnly GND is used on the carrier; VBUS / VSYS / 3V3 stay isolated.\nGP2..GP11 scan Y1..Y10; GP12..GP20 sense X1..X9.\nUnselected rows are inputs; X inputs use Pico pull-ups." (at 25.4 148.59 0) (effects (font (size 1.27 1.27)) (justify left top)))
(text "J1: INLINE 19 CONTACTS\nrgbwalker V1.2 / Bread80 J3 / original PCB-style CPC464\nContact 1 = X9; optional keyboard contact 20 stays unused." (at 132.08 52.07 0) (effects (font (size 1.27 1.27)) (justify left top)))
(text "BREAD80 CPC464 SMT J1\nJ2 = A, odd keyboard pads 1..19\nJ3 = B, even keyboard pads 2..20" (at 208.28 48.26 0) (effects (font (size 1.27 1.27)) (justify left top)))
(text "A10 / keyboard J1.19 is NC.\nB10 / keyboard J1.20 is Y1.\nLK1: 1-2; LK2: 1-2; LK3 open.\nBonus links open." (at 208.28 96.52 0) (effects (font (size 1.27 1.27)) (justify left top)))
(text "H1..H4: 3.2mm unplated holes for M3 standoffs.\nAll keyboard contacts are signals: never attach power or GND.\nPrototype: electrical/design checks do not replace bench testing." (at 25.4 176.53 0) (effects (font (size 1.27 1.27)) (justify left top)))
(embedded_fonts no))
